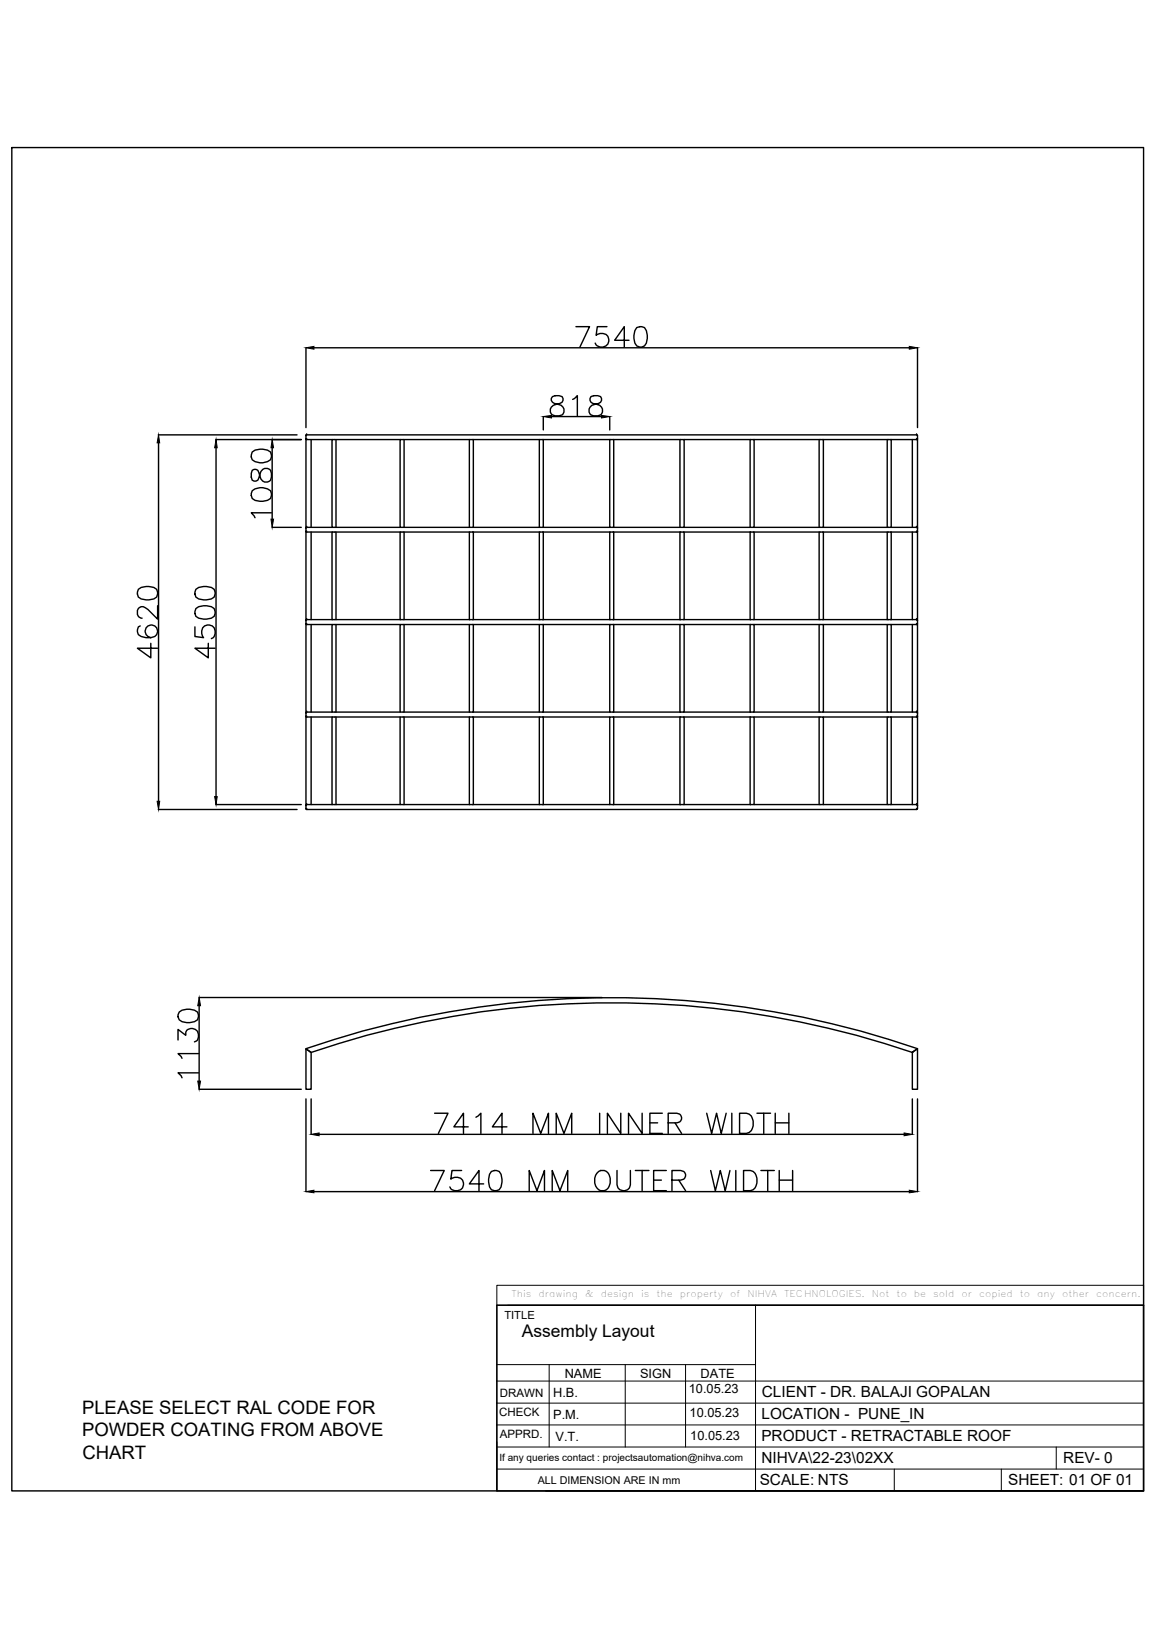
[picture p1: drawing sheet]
<svg xmlns="http://www.w3.org/2000/svg" width="210mm" height="297mm" viewBox="0 0 210 297" stroke-linecap="round" stroke-linejoin="round" font-family="sans-serif">
<!-- layer: 0 -->
<g fill="none" stroke="#000" stroke-width=".25">
<path d="M2.1 26.6h204.1v242.3h-204.1zM103.9 58.9h2.4l-1.7 3.7M109.4 58.9h-1.7l-.2 1.6a1.31 1.31 0 0 1 1.9 0 1.31 1.31 0 0 1-.1 1.9 1.31 1.31 0 0 1-2-.5M114.8 59.1a1.17 1.17 0 0 1 1.8 .5 3 3 0 0 1-.4 2.8 1.13 1.13 0 0 1-1.7-.5 3.1 3.1 0 0 1 .3-2.8zM28.5 78.4h25.1M28.6 79.9v64.6M38.9 79.3h15.4M55.1 79.1l.2 .2M55.2 79.1v.2h4.7M55.2 62.7v14.4M55.3 78.4l-.2 .1M55.3 79.3h.1"/>
<path d="M55.3 78.4h.1M56.1 79.3v15.8M56.6 62.7h107.4M60.6 79.3v15.8M72.2 79.3h-12.3v15.8h12.3M72.9 79.3v15.8M84.6 79.3h-12.4v15.8h12.4M85.4 79.3v15.8M97.3 79.3h-12.7v15.8h12.7M98 75.1v2.4M98 79.3v15.8M99.5 75.1h9"/>
<path d="M99.6 71.5a.72 .72 0 0 0 .4 1.3l.6 .1a1.04 1.04 0 0 1 1.1 1 1.04 1.04 0 0 1-.9 1.1 1.21 1.21 0 0 1-1.6-.7 1.15 1.15 0 0 1 1.1-1.4l.7-.1a.75 .75 0 0 0 .4-1.3l-.6-.1h-.7zM103.3 72l.8-.6v3.6M106.6 71.5a.76 .76 0 0 0 .3 1.3l.7 .1a1.04 1.04 0 0 1 1.1 1 1.04 1.04 0 0 1-.9 1.1h-.7a1.04 1.04 0 0 1-.9-1.1 1.04 1.04 0 0 1 1.1-1l.7-.1a.76 .76 0 0 0 .3-1.3l-.5-.1h-.7zM110 79.3h-12.7v15.8h12.7M110 79.3h13.4v15.8h-13.4zM110 75.1v2.4M110.7 79.3v15.8M113.4 61.4h-2.6l1.8-2.5v3.7M122.6 79.3v15.8M123.4 79.3h12.6v15.8h-12.6M135.3 79.3v15.8M136 79.3h12.5v15.8h-12.5"/>
<path d="M147.7 79.3v15.8M148.5 79.3h12.2v15.8h-12.2M160 79.3v15.8M164.5 79.3v15.8M165.3 78.4l.1 .1M165.3 79.3h.1M165.3 78.4h.1M165.4 79.1l-.1 .2M165.5 79.1l-.1 .2h-4.7M165.5 62.7v14.4M39 80.8v62.9M45.5 88.5a2.71 2.71 0 0 1 3.3 0 1.18 1.18 0 0 1-.6 1.7 3 3 0 0 1-2.7-.3l-.2-.5z"/>
<path d="M45.5 84.8l-.2 .6v.6l.2 .6a.71 .71 0 0 0 1.2-.4l.2-.7a1.04 1.04 0 0 1 .9-1 1.04 1.04 0 0 1 1.2 .9v.6l-.2 .6a1.09 1.09 0 0 1-1.2 .3 1.09 1.09 0 0 1-.7-1l-.2-.7a.71 .71 0 0 0-1.2-.4zM45.5 81.5a2.88 2.88 0 0 1 3.3 0 1.17 1.17 0 0 1-.6 1.8 2.74 2.74 0 0 1-2.7-.4l-.2-.5zM49 92.5h-3.7l.7 .9M49.1 95.1h5.2M49.1 80.8v12.8M55.1 95.8l.2 .2M55.2 95.8l.1 .2h4.6M55.3 95.1l-.2 .1M55.3 96h.1M55.3 95.1h.1M55.3 95.1l-.1 .1M55.3 95.1h4.6"/>
<path d="M56.1 96v15.7M60.6 96v15.7M72.2 96h-12.3v15.7h12.3M72.9 96v15.7M84.6 96h-12.4v15.7h12.4M85.4 96v15.7M97.3 96h-12.7v15.7h12.7M98 96v15.7M110 96h-12.7v15.7h12.7M110 96h13.4v15.7h-13.4zM110.7 96v15.7M122.6 96v15.7"/>
<path d="M123.4 96h12.6v15.7h-12.6M135.3 96v15.7M136 96h12.5v15.7h-12.5M147.7 96v15.7M148.5 96h12.2v15.7h-12.2M160 96v15.7M160.7 95.1h4.6M164.5 96v15.7M165.3 95.1l.1 .1M165.3 95.1l.2 .1M165.3 96h.1M165.3 95.1h.1"/>
<path d="M165.4 95.8l-.1 .2M165.5 95.8l-.2 .2h-4.6M24.9 106.3a2.88 2.88 0 0 1 3.4 0 1.21 1.21 0 0 1-.6 1.7 3.1 3.1 0 0 1-2.8-.3l-.1-.6zM25.3 112.9l-.4 .2a1.19 1.19 0 0 0 .6 1.7 2.49 2.49 0 0 0 2.8-.3 1.15 1.15 0 0 0-.6-1.7 1.15 1.15 0 0 0-1.5 .8 1.15 1.15 0 0 0 1 1.4M27.2 116v2.6l-2.4-1.7h3.6M28.4 109.2v2.5l-1.7-1.8a1.11 1.11 0 0 0-1.8-.1l-.1 .3v.7a.88 .88 0 0 0 .8 .7M35.2 113.1v1.7l1.5 .2a1.31 1.31 0 0 1 0-1.9 1.31 1.31 0 0 1 1.9 .1 1.39 1.39 0 0 1-.5 2M35.3 109.8a2.88 2.88 0 0 1 3.3 0 1.19 1.19 0 0 1-.5 1.7 3.1 3.1 0 0 1-2.8-.3l-.1-.6zM35.3 106.3a2.88 2.88 0 0 1 3.3 0 1.21 1.21 0 0 1-.5 1.7 3.1 3.1 0 0 1-2.8-.3l-.1-.6zM37.6 116v2.6l-2.4-1.7h3.6M55.1 112.5l.2 .1M55.2 112.5l.1 .1h4.6"/>
<path d="M55.3 111.7l-.2 .2M55.3 112.6h.1M55.3 111.7h.1M55.3 111.7l-.1 .2M55.3 111.7h4.6M56.1 112.6v15.8M60.6 112.6v15.8M72.2 112.6h-12.3v15.8h12.3M72.9 112.6v15.8M84.6 112.6h-12.4v15.8h12.4M85.4 112.6v15.8M97.3 112.6h-12.7v15.8h12.7"/>
<path d="M98 112.6v15.8M110 112.6h13.4v15.8h-13.4zM110 112.6h-12.7v15.8h12.7M110.7 112.6v15.8M122.6 112.6v15.8M123.4 112.6h12.6v15.8h-12.6M135.3 112.6v15.8M136 112.6h12.5v15.8h-12.5M147.7 112.6v15.8M148.5 112.6h12.2v15.8h-12.2M160 112.6v15.8M160.7 111.7h4.6"/>
<path d="M164.5 112.6v15.8M165.3 111.7l.1 .2M165.3 111.7l.2 .2M165.3 112.6h.1M165.3 111.7h.1M165.4 112.5l-.1 .1M165.5 112.5v33.3l-.2 .2h-110l-.1-.2v-.5M165.5 111.9v.6l-.2 .1h-4.6M165.5 111.9v-33.3l-.2-.2h-110l-.1 .2v66.7M55.1 129.2l.2 .1M55.2 129.2l.1 .1h4.6M55.3 128.4l-.2 .2"/>
<path d="M55.3 129.3h.1M55.3 128.4h.1M55.3 128.4l-.1 .2M55.3 128.4h4.6M56.1 129.3v15.8M60.6 129.3v15.8M72.2 129.3h-12.3v15.8h12.3M72.9 129.3v15.8M84.6 129.3h-12.4v15.8h12.4M85.4 129.3v15.8M97.3 129.3h-12.7v15.8h12.7M98 129.3v15.8"/>
<path d="M110 129.3h-12.7v15.8h12.7M110 129.3h13.4v15.8h-13.4zM110.7 129.3v15.8M122.6 129.3v15.8M123.4 129.3h12.6v15.8h-12.6M135.3 129.3v15.8M136 129.3h12.5v15.8h-12.5M147.7 129.3v15.8M148.5 129.3h12.2v15.8h-12.2M160 129.3v15.8M160.7 128.4h4.6M164.5 129.3v15.8"/>
<path d="M165.3 128.4l.1 .2M165.3 128.4l.2 .2M165.3 129.3h.1M165.3 128.4h.1M165.4 129.2l-.1 .1M165.5 129.2l-.2 .1h-4.6M28.5 146h25.1M38.9 145.1h15.4M55.1 145.8l.2 .2M55.3 145.1l-.2 .2M55.3 145.1l-.1 .2M55.3 146h.1"/>
<path d="M55.3 145.1h.1M55.3 145.1h4.6M160.7 145.1h4.6M165.3 145.1l.1 .2M165.3 146h.1M165.3 145.1h.1M165.3 145.1l.2 .2M165.4 145.8l-.1 .2M35.9 179.9h72.7M32.1 187.6v-1.9l1.4 1a1.08 1.08 0 0 1 .5-1.1 1.08 1.08 0 0 1 1.2 .1 1.28 1.28 0 0 1-.1 2.2M32.3 182.5a2.87 2.87 0 0 1 3.3 0 1.18 1.18 0 0 1-.5 1.8 3 3 0 0 1-2.8-.4l-.2-.5zM35.8 193.5h-3.7l.6 .5 .1 .4"/>
<path d="M35.8 190h-3.7l.6 .5 .1 .4M35.9 196.5h18.4M35.9 181.4v13.6M55.2 189.1a169.7 169.7 0 0 1 110.3 0l-.9 .6 .9-.6v7.4h-1v-6.7l.1-.1v.1a169.7 169.7 0 0 0-108.6 0zM55.2 189.1l.9 .7v6.7h-.9zM55.2 198.2v16.7M56.1 198.2v6.4M164.5 198.2v6.4M165.5 198.2v16.7M56.6 214.9h107.4M57.5 204.6h105.5M77.7 211.1h2.4l-1.7 3.6"/>
<path d="M78.4 200.8h2.4l-1.7 3.6M83.2 211.1h-1.7l-.2 1.6a1.31 1.31 0 0 1 1.9-.1 1.31 1.31 0 0 1-.1 2 1.39 1.39 0 0 1-2-.5M84.4 203.2h-2.6l1.8-2.4v3.6M85.8 201.5l.9-.7v3.6M87.2 213.5h-2.6l1.8-2.4v3.6M88.6 211.3a1.19 1.19 0 0 1 1.8 .5 3.1 3.1 0 0 1-.4 2.8 1.21 1.21 0 0 1-1.7-.5 3.1 3.1 0 0 1 .3-2.8zM91.4 203.2h-2.6l1.7-2.4v3.6M95.4 214.7v-3.6l1.4 3.6 1.4-3.6v3.6M96.1 204.4v-3.6l1.4 3.6 1.4-3.6v3.6M99.6 214.7v-3.6l1.4 3.6 1.4-3.6v3.6M100.3 204.4v-3.6l1.4 3.6 1.4-3.6v3.6M107.6 211.6a1.34 1.34 0 0 1 1.6-.4 1.34 1.34 0 0 1 .8 1.3 1.95 1.95 0 0 1-1 2.2 1.69 1.69 0 0 1-1.8-2.2z"/>
<path d="M108.1 200.8v3.6M111.3 211.1v2.6a1.22 1.22 0 0 0 1.2 1.1 1.22 1.22 0 0 0 1.2-1.1v-2.6M111.9 200.8v3.6l-2.4-3.6v3.6M114.6 211.1h2.4M115.8 200.8v3.6l-2.5-3.6v3.6M115.8 211.1v3.6M117.2 202.5h1.4M117.9 212.8h1.4M119.4 200.8h-2.2v3.6h2.2M120.2 211.1h-2.3v3.6h2.3M120.5 202.5h1.6l.5-.2a.86 .86 0 0 0 0-1.4l-.5-.1h-1.6v3.6M121.2 212.8h1.5l.6-.1a.87 .87 0 0 0 0-1.4l-.6-.2h-1.5v3.6"/>
<path d="M121.7 202.5l1.2 1.9M122.4 212.8l1.2 1.9M127.4 200.8l.9 3.6 .9-3.6 .9 3.6 .9-3.6M128.2 211.1l.8 3.6 .9-3.6 .9 3.6 .8-3.6M132 200.8v3.6M132.7 211.1v3.6M133.4 200.8h1.2a2.01 2.01 0 0 1 .9 3.1l-.4 .3-.5 .2h-1.2zM134.1 211.1h1.2a1.99 1.99 0 0 1 .9 3.1l-.4 .4-.5 .1h-1.2zM136.5 200.8h2.5M137.2 211.1h2.4M137.7 200.8v3.6M138.4 211.1v3.6"/>
<path d="M139.8 202.5h2.5M139.8 200.8v3.6M140.5 212.8h2.4M140.5 211.1v3.6M142.3 200.8v3.6M142.9 211.1v3.6M89.6 235.4h116.6v33.5h-116.6zM98.4 268.9h107.8"/>
</g>
<g fill="#000" stroke="#000" stroke-width=".18">
<path d="M28.6 78.4l.2 1.5h-.5zM55.2 62.7l1.4-.2v.5zM98 75.1l1.5-.2v.5zM108.5 74.9l1.5 .2-1.5 .3zM164 62.5l1.5 .2-1.5 .3zM39 79.3l.2 1.5h-.5zM49.1 79.3l.2 1.5h-.4zM48.9 93.6h.4l-.2 1.5zM28.3 144.5h.5l-.2 1.5zM38.7 143.7h.5l-.2 1.4zM35.7 195h.5l-.3 1.5zM35.9 179.9l.3 1.5h-.5z"/>
<path d="M55.2 214.9l1.4-.2v.4zM56.1 204.6l1.4-.3v.5zM163 204.3l1.5 .3-1.5 .2zM164 214.7l1.5 .2-1.5 .2z"/>
</g>
<g fill="none" stroke="#000" stroke-width=".18">
<path d="M89.6 231.8h116.6v3.6h-116.6zM89.6 235.4v33.5M91.6 235.4h114.6M136.2 235.4v33.5M89.6 257h116.6M89.6 253.1h116.6M89.6 249.1h116.6M89.6 246.1h46.6M99 246.1v14.9M112.7 246.1v14.9M123.6 246.1v14.9M89.6 261h116.6"/>
<path d="M89.6 265h116.6M161.3 265v3.9M180.6 265v3.9M190.5 261v4"/>
</g>
<g font-size="3.3">
<text x="14.8" y="255">PLEASE SELECT RAL CODE FOR</text>
<text x="14.8" y="259.1">POWDER COATING FROM ABOVE</text>
<text x="14.9" y="263.1">CHART</text>
</g>
<text font-size="3.1" x="94.1" y="241.2">Assembly Layout</text>
<g font-size="2.8">
<text x="137.3" y="256">LOCATION - PUNE_IN</text>
<text x="137.4" y="252">CLIENT - DR. BALAJI GOPALAN</text>
<text x="137.3" y="263.9">NIHVA\22-23\02XX</text>
<text x="137.3" y="260">PRODUCT - RETRACTABLE ROOF</text>
<text x="191.7" y="263.9">REV- 0</text>
<text x="137" y="267.9">SCALE: NTS</text>
<text x="181.8" y="267.9">SHEET: 01 OF 01</text>
</g>
<g font-size="2.3">
<text x="99.8" y="251.9">H.B.</text>
<text x="101.8" y="248.5">NAME</text>
<text x="115.4" y="248.5">SIGN</text>
<text x="124.2" y="251.3">10.05.23</text>
<text x="126.3" y="248.5">DATE</text>
<text x="99.8" y="255.8">P.M.</text>
<text x="124.3" y="255.6">10.05.23</text>
<text x="100.2" y="259.8">V.T.</text>
<text x="124.5" y="259.6">10.05.23</text>
</g>
<g font-size="2.1">
<text x="90.1" y="251.9">DRAWN</text>
<text x="90" y="255.4">CHECK</text>
<text x="90.1" y="259.4">APPRD.</text>
</g>
<text font-size="2" x="90.9" y="237.9">TITLE</text>
<text font-size="1.9" x="97" y="267.6">ALL DIMENSION ARE IN mm</text>
<text font-size="1.8" x="90.1" y="263.5">If any queries contact : projectsautomation@nihva.com</text>
<g font-size="1.7">
<text x="92.2" y="234">This</text>
<text x="97.1" y="234">drawing</text>
<text x="105.5" y="234">&amp;</text>
<text x="108.3" y="234">design</text>
<text x="115.6" y="234">is</text>
<text x="118.4" y="234">the</text>
<text x="122.6" y="234">property</text>
<text x="131.6" y="234">of</text>
<text x="134.8" y="234">NIHVA</text>
<text x="141.4" y="234">TECHNOLOGIES.</text>
<text x="157.2" y="234">Not</text>
<text x="161.7" y="234">to</text>
<text x="164.8" y="234">be</text>
<text x="168.3" y="234">sold</text>
<text x="173.4" y="234">or</text>
<text x="176.5" y="234">copied</text>
<text x="183.9" y="234">to</text>
<text x="187" y="234">any</text>
<text x="191.5" y="234">other</text>
<text x="197.7" y="234">concern.</text>
</g>
</svg>
